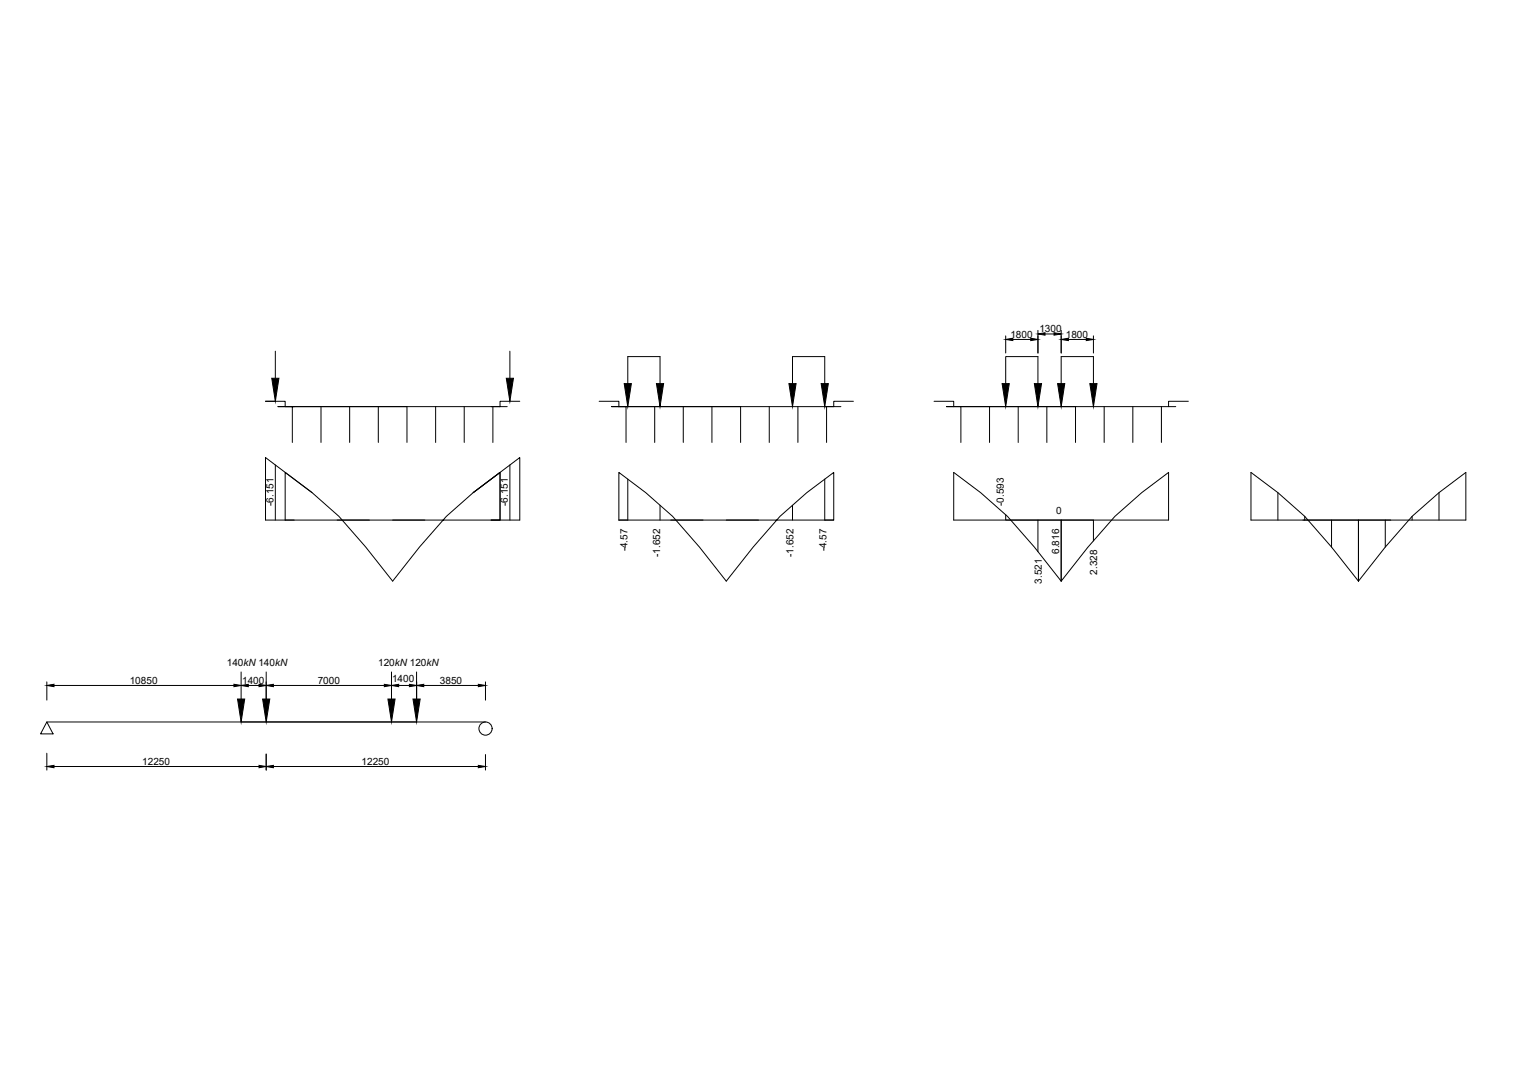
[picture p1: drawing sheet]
<svg xmlns="http://www.w3.org/2000/svg" width="420mm" height="297mm" viewBox="0 0 420 297" stroke-linecap="round" stroke-linejoin="round" font-family="sans-serif">
<!-- layer: 0 -->
<g fill="none" stroke="#000" stroke-width=".28">
<path d="M76.5 97.5v7.5M141.6 97.5v7.5M279.3 93.2v4.8M281.3 94.2h4.9M288.2 91.7v6.3M290.2 92.7h2.5M294.7 91.7v6.3M296.7 94.2h5M303.6 93.2v4.8M76.5 111.4h-2.8h5.5v1.5h2.5M81.2 112.9h31.8v9.9M89.1 112.9v9.9"/>
<path d="M97.1 112.9v9.9M105.1 112.9v9.9M121 112.9v9.9M128.9 112.9v9.9M136.4 112.9h4.5M136.9 112.9v9.9M144.3 111.4h-5.4v1.5h-61.7h4v9.9M166.4 111.4h5.5v1.5M171.9 112.9h-2h3.9v9.9M171.9 112.9h61.6M173.8 112.9h31.9v9.9M174.3 106.5v-7.5h9v7.5"/>
<path d="M181.8 112.9v9.9M189.7 112.9v9.9M197.7 112.9v9.9M213.6 112.9v9.9M220.1 106.5v-7.5h8.9v7.5M221.6 112.9v9.9M229.5 112.9v9.9M237 111.4h-5.5v1.5M259.4 111.4h5.4v1.5M264.8 112.9h-1.9h3.9v9.9M264.8 112.9h61.7M266.8 112.9h31.9v9.9"/>
<path d="M274.8 112.9v9.9M279.3 106.5v-7.5h8.9v7.5M282.8 112.9v9.9M290.7 112.9v9.9M294.7 106.5v-7.5h8.9v7.5M306.6 112.9v9.9M314.6 112.9v9.9M322.5 112.9v9.9M330 111.4h-5.5v1.5M76.5 129.1v15.3M79.2 131.1v13.3h59.7v-13.3l-7.5 5.7-7.4 6.5-7.5 8.6-7.5 9.4-7.4-9.4-7.5-8.6-7.4-6.5zM86.7 136.8l-13-9.8v17.4h8"/>
<path d="M131.4 136.8l12.9-9.8v17.4h-7.9h2.5v-13.3zM141.6 129.1v15.3M171.9 131.1v13.3h59.6v-13.3l-7.4 5.7-7.5 6.5-7.4 8.6-7.5 9.4-7.5-9.4-7.4-8.6-7.5-6.5zM174.3 133v11.4h-2.4M229 133v11.4h2.5M264.8 131.1v13.3h59.7v-13.3l-7.4 5.7-7.5 6.5-7.5 8.6-7.4 9.4-7.5-9.4-7.4-8.6-7.5-6.5zM347.4 131.1v13.3h59.7v-13.3l-7.5 5.7-7.5 6.5-7.4 8.6-7.5 9.4-7.4-9.4-7.5-8.6-7.4-6.5zM354.9 136.8v7.6M399.6 136.8v7.6M93.6 144.4h9M109 144.4h9M183.3 140.3v4.1"/>
<path d="M186.3 144.4h8.9M201.7 144.4h8.9M220.1 140.3v4.1M279.3 142.9v1.5h24.3v5.8M288.2 144.4v8.7M294.7 144.4v16.9M361.8 144.4h24.4M362.3 143.3v1.1M369.8 144.4v7.5M377.2 144.4v16.9M384.7 144.4v7.5M392.1 143.3v1.1"/>
<path d="M13 189.3v5.1M15 190.3h50M67 186.5v7.6M68.9 190.3h3M73.9 186.5v12.9M75.9 190.3h30.8M108.7 186.5v12.9M110.7 190.3h3M115.7 186.5v12.9M117.7 190.3h15.1M134.8 189.3v5.1M13 200.4h121.8"/>
<path d="M13 200.4l1.7 3.3h-3.4zM13 209.1v4.7M15 212.8h56.9M67 200.4h48.7M73.9 209.3v4.5M75.9 212.8h56.9M134.8 209.5v4.3"/>
<circle cx="134.8" cy="202.3" r="1.83"/>
</g>
<g fill="#000" stroke="#000" stroke-width=".28">
<path d="M279.3 94.2l2-.3v.7zM286.2 93.9l2 .3-2 .4zM288.2 92.7l2-.3v.6zM292.7 92.4l2 .3-2 .3zM294.7 94.2l2-.3v.7zM301.7 93.9l1.9 .3-1.9 .4zM75.5 105h2l-1 6.4zM140.6 105h2l-1 6.4zM173.3 106.5h2l-1 6.4zM182.3 106.5h2l-1 6.4zM219.1 106.5h2l-1 6.4zM228 106.5h2l-1 6.4z"/>
<path d="M278.3 106.5h2l-1 6.4zM287.2 106.5h2l-1 6.4zM293.7 106.5h2l-1 6.4zM302.6 106.5h2l-1 6.4zM13 190.3l2-.4v.7zM65 189.9l2 .4-2 .3zM66 194.1h2l-1 6.3zM67 190.3l1.9-.3v.6zM71.9 190l2 .3-2 .3zM72.9 194.1h2l-1 6.3zM73.9 190.3l2-.3v.6zM106.7 190l2 .3-2 .3z"/>
<path d="M107.7 194.1h2l-1 6.3zM108.7 190.3l2-.3v.6zM113.7 190l2 .3-2 .3zM114.7 194.1h2l-1 6.3zM115.7 190.3l2-.3v.6zM132.8 190l2 .3-2 .3zM13 212.8l2-.3v.6zM71.9 212.5l2 .3-2 .3zM73.9 212.8l2-.3v.6zM132.8 212.5l2 .3-2 .3z"/>
</g>
<g font-size="2.8">
<text x="280.6" y="93.7">1800</text>
<text x="288.6" y="92.2">1300</text>
<text x="296" y="93.7">1800</text>
<text x="75.9" y="140.5" transform="rotate(-90 75.9 140.5)">-6.151</text>
<text x="141.1" y="140.5" transform="rotate(-90 141.1 140.5)">-6.151</text>
<text x="278.8" y="140.5" transform="rotate(-90 278.8 140.5)">-0.593</text>
<text x="293.3" y="142.6">0</text>
<text x="174.3" y="153.1" transform="rotate(-90 174.3 153.1)">-4.57</text>
<text x="183.3" y="154.6" transform="rotate(-90 183.3 154.6)">-1.652</text>
<text x="220.4" y="154.6" transform="rotate(-90 220.4 154.6)">-1.652</text>
<text x="229.5" y="153.1" transform="rotate(-90 229.5 153.1)">-4.57</text>
<text x="294.2" y="153.8" transform="rotate(-90 294.2 153.8)">6.816</text>
<text x="304.7" y="159.5" transform="rotate(-90 304.7 159.5)">2.328</text>
<text x="289.3" y="162.1" transform="rotate(-90 289.3 162.1)">3.521</text>
<text x="63" y="185">140kN 140kN</text>
<text x="105" y="185">120kN 120kN</text>
<text x="36" y="189.8">10850</text>
<text x="67.3" y="189.8">1400</text>
<text x="88.2" y="189.8">7000</text>
<text x="108.9" y="189.4">1400</text>
<text x="122.2" y="189.8">3850</text>
<text x="39.5" y="212.3">12250</text>
<text x="100.4" y="212.3">12250</text>
</g>
</svg>
